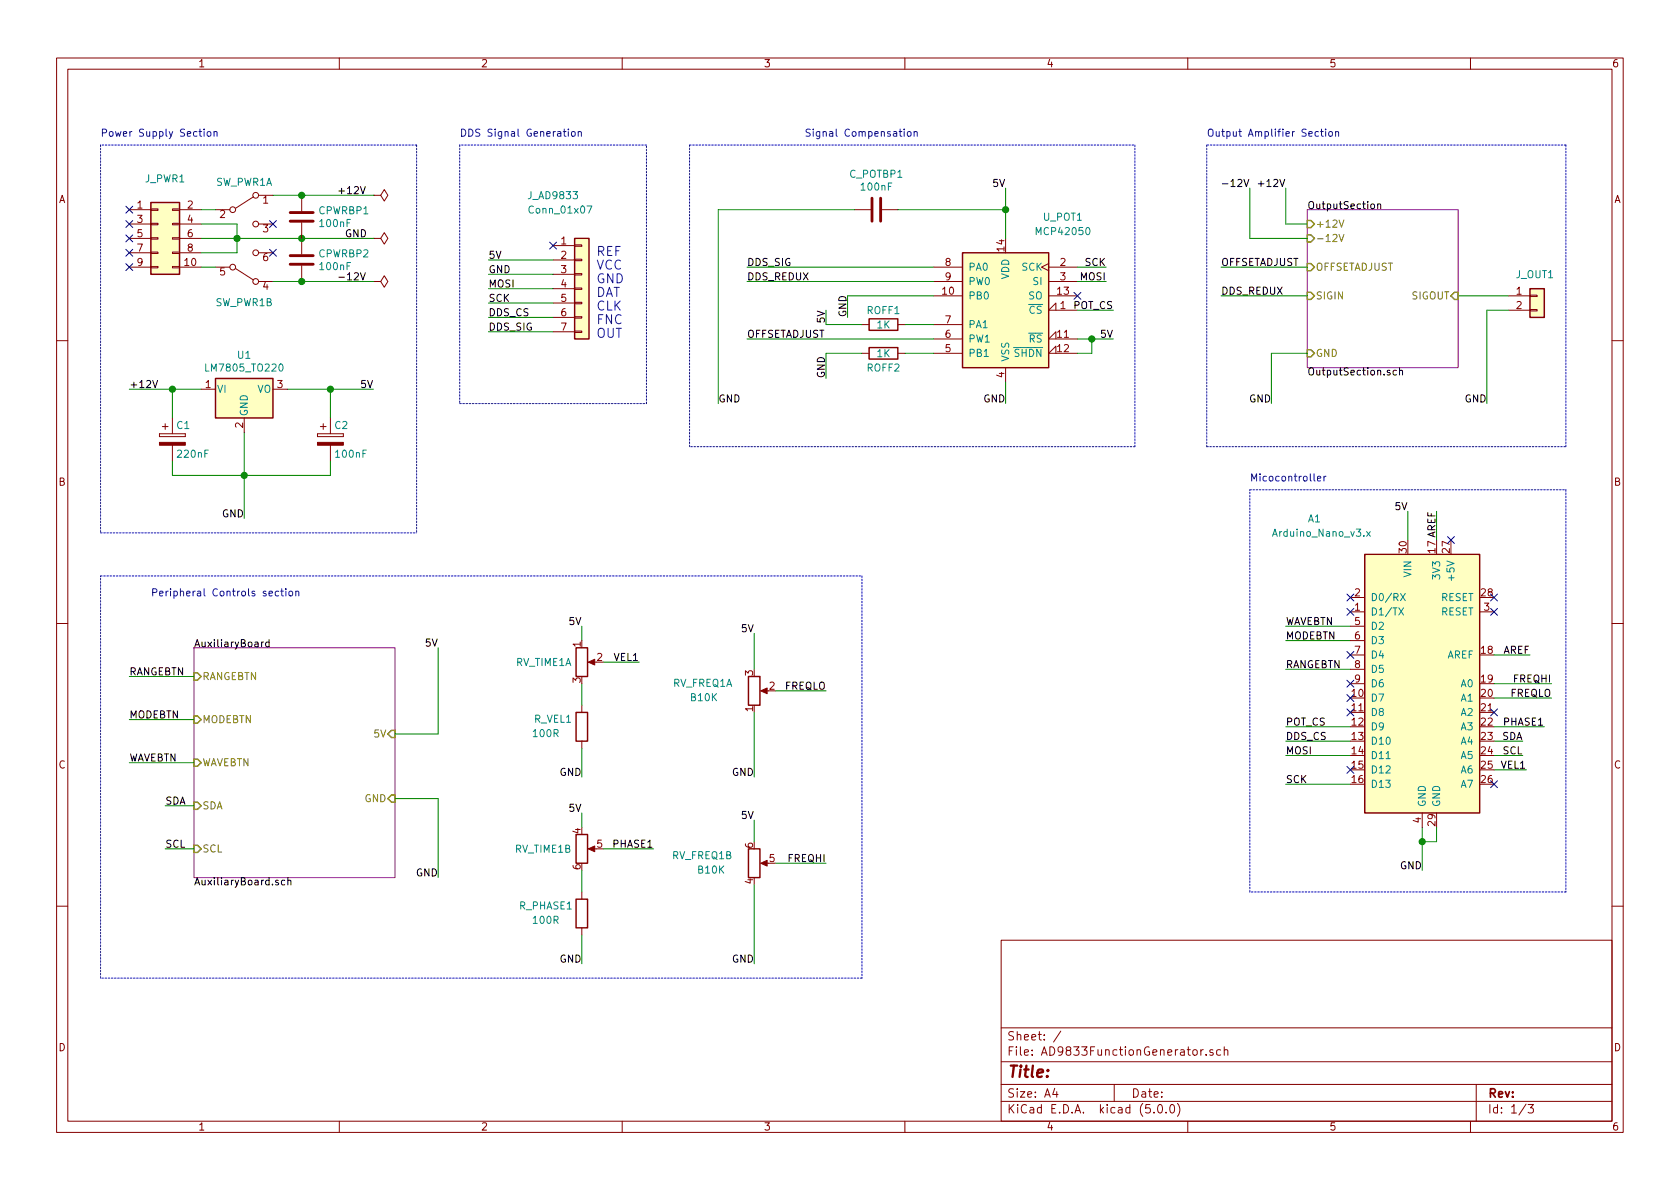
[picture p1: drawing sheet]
EESchema Schematic File Version 4
LIBS:AD9833FunctionGenerator-cache
EELAYER 26 0
EELAYER END
$Descr A4 11693 8268
encoding utf-8
Sheet 1 3
Title ""
Date ""
Rev ""
Comp ""
Comment1 ""
Comment2 ""
Comment3 ""
Comment4 ""
$EndDescr
$Comp
L AD9833FunctionGenerator-rescue:Conn_01x07 J_AD9833
U 1 1
P 4050 2000
F 0 "J_AD9833" H 3850 2650 50  0000 C CNN
F 1 "Conn_01x07" H 3900 2550 50  0000 C CNN
F 2 "Connector_PinSocket_2.54mm:PinSocket_1x07_P2.54mm_Vertical" H 4050 2000 50  0001 C CNN
F 3 "" H 4050 2000 50  0001 C CNN
	1    4050 2000
	1    0    0    -1  
$EndComp
Text Label 2400 1650 0    50   ~ 0
GND
Wire Wire Line
	9800 3750 9800 3550
Text Label 9800 3550 2    50   ~ 0
5V
$Comp
L Device:CP C1
U 1 1
P 1200 3050
F 0 "C1" H 1225 3150 50  0000 L CNN
F 1 "220nF" H 1225 2950 50  0000 L CNN
F 2 "Capacitor_SMD:C_0805_2012Metric_Pad1.15x1.40mm_HandSolder" H 1238 2900 50  0001 C CNN
F 3 "" H 1200 3050 50  0001 C CNN
	1    1200 3050
	1    0    0    -1  
$EndComp
$Comp
L Device:CP C2
U 1 1
P 2300 3050
F 0 "C2" H 2325 3150 50  0000 L CNN
F 1 "100nF" H 2325 2950 50  0000 L CNN
F 2 "Capacitor_SMD:C_0805_2012Metric_Pad1.15x1.40mm_HandSolder" H 2338 2900 50  0001 C CNN
F 3 "" H 2300 3050 50  0001 C CNN
	1    2300 3050
	1    0    0    -1  
$EndComp
Wire Wire Line
	1200 2700 1200 2900
Wire Wire Line
	2000 2700 2300 2700
Wire Wire Line
	2300 2700 2300 2900
Wire Wire Line
	1700 3000 1700 3300
Wire Wire Line
	1200 3200 1200 3300
Wire Wire Line
	1200 3300 1700 3300
Connection ~ 1700 3300
Wire Wire Line
	2300 3300 2300 3200
Text Label 2550 1350 2    50   ~ 0
+12V
Connection ~ 2300 2700
Text Label 2600 2700 2    50   ~ 0
5V
Wire Wire Line
	10400 5250 10600 5250
Wire Wire Line
	10400 5150 10600 5150
Text Label 10600 5250 2    50   ~ 0
SCL
Text Label 10600 5150 2    50   ~ 0
SDA
Wire Wire Line
	9900 5750 9900 5850
Text Label 9900 6050 2    50   ~ 0
GND
Wire Wire Line
	9400 5150 8950 5150
Text Label 8950 5150 0    50   ~ 0
DDS_CS
Wire Wire Line
	9400 5250 8950 5250
Text Label 8950 5250 0    50   ~ 0
MOSI
Wire Wire Line
	9400 5450 8950 5450
Text Label 8950 5450 0    50   ~ 0
SCK
Wire Wire Line
	3850 1800 3400 1800
Wire Wire Line
	3850 1900 3400 1900
Wire Wire Line
	3850 2000 3400 2000
Wire Wire Line
	3850 2100 3400 2100
Wire Wire Line
	3850 2200 3400 2200
Wire Wire Line
	3850 2300 3400 2300
Text Notes 4150 2350 0    63   ~ 0
REF\nVCC\nGND\nDAT\nCLK\nFNC\nOUT
NoConn ~ 3850 1700
Text Label 3400 1800 0    50   ~ 0
5V
Text Label 3400 1900 0    50   ~ 0
GND
Text Label 3400 2000 0    50   ~ 0
MOSI
Text Label 3400 2100 0    50   ~ 0
SCK
Text Label 3400 2200 0    50   ~ 0
DDS_CS
Text Label 3400 2300 0    50   ~ 0
DDS_SIG
Wire Wire Line
	1200 2700 1400 2700
Wire Wire Line
	1700 3300 2300 3300
Wire Wire Line
	2300 2700 2600 2700
$Comp
L Regulator_Linear:LM7805_TO220 U1
U 1 1
P 1700 2700
F 0 "U1" H 1700 2939 50  0000 C CNN
F 1 "LM7805_TO220" H 1700 2850 50  0000 C CNN
F 2 "Package_TO_SOT_THT:TO-220-3_Vertical" H 1700 2925 50  0001 C CIN
F 3 "http://www.fairchildsemi.com/ds/LM/LM7805.pdf" H 1700 2650 50  0001 C CNN
F 4 "926-LM7805CT/NOPB" H -1300 1200 50  0001 C CNN "MouserPartNo"
	1    1700 2700
	1    0    0    -1  
$EndComp
Wire Wire Line
	10400 4850 10800 4850
Wire Wire Line
	10400 4750 10800 4750
Text Label 5250 5700 2    50   ~ 0
5V
Text Label 5250 6700 2    50   ~ 0
GND
Text Label 5750 6000 2    50   ~ 0
FREQHI
Text Label 10800 4750 2    50   ~ 0
FREQHI
Text Label 10800 4850 2    50   ~ 0
FREQLO
Wire Wire Line
	9400 4350 8950 4350
Text Label 8950 4350 0    50   ~ 0
WAVEBTN
Wire Wire Line
	9400 4450 8950 4450
Text Label 8950 4450 0    50   ~ 0
MODEBTN
Text Label 4050 5400 2    50   ~ 0
GND
Text Label 4050 4350 2    50   ~ 0
5V
Wire Wire Line
	4200 4600 4450 4600
Text Label 4450 4600 2    50   ~ 0
VEL1
Wire Wire Line
	10400 5350 10625 5350
Text Label 10625 5350 2    50   ~ 0
VEL1
$Comp
L Device:R R_VEL1
U 1 1
P 4050 5050
F 0 "R_VEL1" H 4250 5000 50  0000 C CNN
F 1 "100R" H 4300 5100 50  0000 C CNN
F 2 "Resistor_SMD:R_0805_2012Metric_Pad1.15x1.40mm_HandSolder" V 3980 5050 50  0001 C CNN
F 3 "~" H 4050 5050 50  0001 C CNN
	1    4050 5050
	-1   0    0    1   
$EndComp
Text Label 2550 1950 2    50   ~ 0
-12V
Text Label 5200 1850 0    50   ~ 0
DDS_SIG
$Comp
L power:PWR_FLAG #FLG0101
U 1 1
P 2600 1350
F 0 "#FLG0101" H 2600 1425 50  0001 C CNN
F 1 "PWR_FLAG" V 2600 1500 50  0001 L CNN
F 2 "" H 2600 1350 50  0001 C CNN
F 3 "~" H 2600 1350 50  0001 C CNN
	1    2600 1350
	0    1    1    0   
$EndComp
$Comp
L power:PWR_FLAG #FLG0102
U 1 1
P 2600 1650
F 0 "#FLG0102" H 2600 1725 50  0001 C CNN
F 1 "PWR_FLAG" V 2600 1800 50  0001 L CNN
F 2 "" H 2600 1650 50  0001 C CNN
F 3 "~" H 2600 1650 50  0001 C CNN
	1    2600 1650
	0    1    1    0   
$EndComp
Wire Wire Line
	1900 1350 2100 1350
$Comp
L power:PWR_FLAG #FLG0103
U 1 1
P 2600 1950
F 0 "#FLG0103" H 2600 2025 50  0001 C CNN
F 1 "PWR_FLAG" V 2600 2100 50  0001 L CNN
F 2 "" H 2600 1950 50  0001 C CNN
F 3 "~" H 2600 1950 50  0001 C CNN
	1    2600 1950
	0    1    1    0   
$EndComp
Wire Wire Line
	1200 2700 900  2700
Connection ~ 1200 2700
Text Label 900  2700 0    50   ~ 0
+12V
$Comp
L Connector_Generic:Conn_01x02 J_OUT1
U 1 1
P 10700 2050
F 0 "J_OUT1" H 10550 2200 50  0000 L CNN
F 1 "Conn_01x02" H 10780 1951 50  0001 L CNN
F 2 "Connector_PinSocket_2.54mm:PinSocket_1x02_P2.54mm_Vertical" H 10700 2050 50  0001 C CNN
F 3 "~" H 10700 2050 50  0001 C CNN
	1    10700 2050
	1    0    0    -1  
$EndComp
Wire Wire Line
	10500 2150 10350 2150
Text Label 10350 2800 2    50   ~ 0
GND
Wire Wire Line
	1650 1650 1650 1550
Wire Wire Line
	1650 1550 1400 1550
Wire Wire Line
	1650 1650 1650 1750
Connection ~ 1650 1650
$Comp
L Connector_Generic:Conn_02x05_Odd_Even J_PWR1
U 1 1
P 1100 1650
F 0 "J_PWR1" H 1150 2067 50  0000 C CNN
F 1 "Conn_02x05_Odd_Even" H 1150 1976 50  0001 C CNN
F 2 "Connector_PinHeader_2.54mm:PinHeader_2x05_P2.54mm_Vertical" H 1100 1650 50  0001 C CNN
F 3 "~" H 1100 1650 50  0001 C CNN
	1    1100 1650
	1    0    0    -1  
$EndComp
Wire Wire Line
	9400 4650 8950 4650
Text Label 8950 4650 0    50   ~ 0
RANGEBTN
Wire Wire Line
	6500 1850 5200 1850
$Comp
L Potentiometer_Digital:MCP42050 U_POT1
U 1 1
P 7000 2150
F 0 "U_POT1" H 6600 2800 50  0000 C CNN
F 1 "MCP42050" H 6600 2700 50  0000 C CNN
F 2 "Package_SO:SOIC-14_3.9x8.7mm_P1.27mm" H 7000 2250 50  0001 C CNN
F 3 "http://ww1.microchip.com/downloads/en/DeviceDoc/11195c.pdf" H 7000 2250 50  0001 C CNN
F 4 "579-MCP42050-I/SL" H 1150 -2950 50  0001 C CNN "MouserPartNo"
	1    7000 2150
	-1   0    0    -1  
$EndComp
Wire Wire Line
	7500 1850 7700 1850
Text Label 7700 1850 2    50   ~ 0
SCK
Wire Wire Line
	7500 1950 7700 1950
Text Label 7700 1950 2    50   ~ 0
MOSI
NoConn ~ 7500 2050
Wire Wire Line
	7500 2150 7750 2150
Text Label 7750 2150 2    50   ~ 0
POT_CS
Wire Wire Line
	9400 5050 8950 5050
Text Label 8950 5050 0    50   ~ 0
POT_CS
Wire Wire Line
	7500 2350 7600 2350
Wire Wire Line
	7500 2450 7600 2450
Wire Wire Line
	7000 1650 7000 1450
Text Label 7000 1300 2    50   ~ 0
5V
Wire Wire Line
	7000 2650 7000 2800
Text Label 7000 2800 2    50   ~ 0
GND
Wire Wire Line
	7600 2450 7600 2350
Connection ~ 7600 2350
Wire Wire Line
	7600 2350 7750 2350
Text Label 7750 2350 2    50   ~ 0
5V
Wire Wire Line
	5200 1950 6500 1950
Wire Wire Line
	10350 2150 10350 2800
Wire Wire Line
	10150 2050 10500 2050
$Comp
L Device:R_POT_Dual_Separate RV_FREQ1
U 2 1
P 5250 6000
F 0 "RV_FREQ1" H 5100 5950 50  0000 R CNN
F 1 "B10K" H 5050 6050 50  0000 R CNN
F 2 "PTH901:PTH901" H 5250 6000 50  0001 C CNN
F 3 "~" H 5250 6000 50  0001 C CNN
F 4 "652-PTH901-030S-103B" H 0   -1050 50  0001 C CNN "MouserPartNo"
	2    5250 6000
	1    0    0    1   
$EndComp
$Comp
L MCU_Module:Arduino_Nano_v3.x A1
U 1 1
P 9900 4750
F 0 "A1" H 9150 5900 50  0000 C CNN
F 1 "Arduino_Nano_v3.x" H 9200 5800 50  0000 C CNN
F 2 "Module:Arduino_Nano" H 10050 3800 50  0001 L CNN
F 3 "http://www.mouser.com/pdfdocs/Gravitech_Arduino_Nano3_0.pdf" H 9900 3750 50  0001 C CNN
	1    9900 4750
	1    0    0    -1  
$EndComp
Wire Wire Line
	10000 3750 10000 3550
Text Label 10000 3550 3    50   ~ 0
AREF
Wire Wire Line
	10400 4550 10650 4550
Text Label 10650 4550 2    50   ~ 0
AREF
Wire Wire Line
	10000 5750 10000 5850
Wire Wire Line
	10000 5850 9900 5850
Connection ~ 9900 5850
Wire Wire Line
	9900 5850 9900 6050
NoConn ~ 9400 4150
NoConn ~ 9400 4250
NoConn ~ 9400 4550
NoConn ~ 9400 4750
NoConn ~ 9400 4850
NoConn ~ 9400 4950
NoConn ~ 9400 5350
NoConn ~ 10400 4950
NoConn ~ 10400 5450
NoConn ~ 10400 4250
NoConn ~ 10400 4150
NoConn ~ 10100 3750
Text Label 5200 1950 0    50   ~ 0
DDS_REDUX
Wire Wire Line
	4050 5200 4050 5400
$Sheet
S 1350 4500 1400 1600
U 5C156641
F0 "AuxiliaryBoard" 50
F1 "AuxiliaryBoard.sch" 50
F2 "5V" I R 2750 5100 50 
F3 "GND" I R 2750 5550 50 
F4 "RANGEBTN" I L 1350 4700 50 
F5 "MODEBTN" I L 1350 5000 50 
F6 "WAVEBTN" I L 1350 5300 50 
F7 "SCL" I L 1350 5900 50 
F8 "SDA" I L 1350 5600 50 
$EndSheet
$Sheet
S 9100 1450 1050 1100
U 5BBD761F
F0 "OutputSection" 50
F1 "OutputSection.sch" 50
F2 "SIGIN" I L 9100 2050 50 
F3 "+12V" I L 9100 1550 50 
F4 "-12V" I L 9100 1650 50 
F5 "SIGOUT" I R 10150 2050 50 
F6 "GND" I L 9100 2450 50 
F7 "OFFSETADJUST" I L 9100 1850 50 
$EndSheet
Text Label 1700 3600 2    50   ~ 0
GND
Wire Wire Line
	1700 3300 1700 3600
Wire Wire Line
	9100 2450 8850 2450
Wire Wire Line
	8850 2450 8850 2800
Text Label 8850 2800 2    50   ~ 0
GND
Wire Wire Line
	9100 1550 8950 1550
Wire Wire Line
	8950 1550 8950 1300
Text Label 8950 1300 2    50   ~ 0
+12V
Wire Wire Line
	9100 1650 8700 1650
Wire Wire Line
	8700 1650 8700 1300
Text Label 8700 1300 2    50   ~ 0
-12V
Wire Notes Line
	3200 1000 3200 2800
Wire Notes Line
	4500 2800 4500 1000
Wire Notes Line
	4500 1000 3200 1000
Wire Notes Line
	10900 3100 10900 1000
Wire Notes Line
	10900 1000 8400 1000
Wire Notes Line
	8400 1000 8400 3100
Wire Notes Line
	8400 3100 10900 3100
Wire Notes Line
	700  1000 700  3700
Wire Notes Line
	2900 1000 700  1000
Text Notes 3200 950  0    50   ~ 0
DDS Signal Generation
Text Notes 8400 950  0    50   ~ 0
Output Amplifier Section
Text Notes 700  950  0    50   ~ 0
Power Supply Section
Wire Notes Line
	8700 3400 10900 3400
Wire Notes Line
	10900 3400 10900 6200
Wire Notes Line
	10900 6200 8700 6200
Wire Notes Line
	8700 6200 8700 3400
Wire Wire Line
	4050 4750 4050 4900
Wire Wire Line
	4050 4350 4050 4450
Text Notes 1050 4150 0    50   ~ 0
Peripheral Controls section
Wire Wire Line
	1350 5300 900  5300
Text Label 900  5300 0    50   ~ 0
WAVEBTN
Wire Wire Line
	1350 5000 900  5000
Text Label 900  5000 0    50   ~ 0
MODEBTN
Wire Wire Line
	1350 4700 900  4700
Text Label 900  4700 0    50   ~ 0
RANGEBTN
Wire Wire Line
	1350 5600 1150 5600
Text Label 1150 5600 0    50   ~ 0
SDA
Wire Wire Line
	1350 5900 1150 5900
Text Label 1150 5900 0    50   ~ 0
SCL
Text Label 3050 6100 2    50   ~ 0
GND
Wire Wire Line
	3050 5550 3050 6100
Wire Wire Line
	2750 5550 3050 5550
Wire Wire Line
	2750 5100 3050 5100
Wire Wire Line
	3050 5100 3050 4500
Text Label 3050 4500 2    50   ~ 0
5V
Wire Wire Line
	8500 2050 9100 2050
Text Label 8500 2050 0    50   ~ 0
DDS_REDUX
Wire Notes Line
	3200 2800 4500 2800
Wire Notes Line
	4800 1000 7900 1000
Wire Notes Line
	7900 1000 7900 3100
Wire Notes Line
	7900 3100 4800 3100
Wire Notes Line
	4800 3100 4800 1000
Text Notes 5600 950  0    50   ~ 0
Signal Compensation
Text Notes 8700 3350 0    50   ~ 0
Micocontroller
$Comp
L Device:C C_POTBP1
U 1 1
P 6100 1450
F 0 "C_POTBP1" V 5851 1450 50  0000 C CNN
F 1 "100nF" V 5940 1450 50  0000 C CNN
F 2 "Capacitor_SMD:C_0805_2012Metric_Pad1.15x1.40mm_HandSolder" H 6138 1300 50  0001 C CNN
F 3 "~" H 6100 1450 50  0001 C CNN
	1    6100 1450
	0    1    1    0   
$EndComp
Wire Wire Line
	6250 1450 7000 1450
Connection ~ 7000 1450
Wire Wire Line
	7000 1450 7000 1300
Wire Wire Line
	5950 1450 5000 1450
Text Label 5000 2800 0    50   ~ 0
GND
Wire Wire Line
	6500 2450 6300 2450
Wire Wire Line
	6500 2350 5200 2350
$Comp
L Device:R ROFF1
U 1 1
P 6150 2250
F 0 "ROFF1" V 6050 2250 50  0000 C CNN
F 1 "1K" V 6150 2250 50  0000 C CNN
F 2 "Resistor_SMD:R_0805_2012Metric_Pad1.15x1.40mm_HandSolder" V 6080 2250 50  0001 C CNN
F 3 "~" H 6150 2250 50  0001 C CNN
	1    6150 2250
	0    1    1    0   
$EndComp
Wire Wire Line
	6300 2250 6500 2250
$Comp
L Device:R ROFF2
U 1 1
P 6150 2450
F 0 "ROFF2" V 6250 2450 50  0000 C CNN
F 1 "1K" V 6150 2450 50  0000 C CNN
F 2 "Resistor_SMD:R_0805_2012Metric_Pad1.15x1.40mm_HandSolder" V 6080 2450 50  0001 C CNN
F 3 "~" H 6150 2450 50  0001 C CNN
	1    6150 2450
	0    1    1    0   
$EndComp
Wire Wire Line
	6000 2250 5750 2250
Wire Wire Line
	5750 2250 5750 2150
Text Label 5750 2150 3    50   ~ 0
5V
Wire Wire Line
	6000 2450 5750 2450
Wire Wire Line
	5750 2450 5750 2625
Text Label 5750 2625 1    50   ~ 0
GND
Text Label 5200 2350 0    50   ~ 0
OFFSETADJUST
Wire Wire Line
	9100 1850 8500 1850
Text Label 8500 1850 0    50   ~ 0
OFFSETADJUST
Wire Wire Line
	5000 1450 5000 2800
Text Label 5900 2200 1    50   ~ 0
GND
Wire Wire Line
	5900 2050 5900 2200
Wire Wire Line
	5900 2050 6500 2050
$Comp
L Switch:SW_DPDT_x2 SW_PWR1
U 1 1
P 1700 1450
F 0 "SW_PWR1" H 1700 1643 50  0000 C CNN
F 1 "SW_DPDT_x2" H 1700 1644 50  0001 C CNN
F 2 "ALPS_SPUN191600:ALPS_SPUN191600" H 1700 1450 50  0001 C CNN
F 3 "" H 1700 1450 50  0001 C CNN
	1    1700 1450
	1    0    0    -1  
$EndComp
$Comp
L Switch:SW_DPDT_x2 SW_PWR1
U 2 1
P 1700 1850
F 0 "SW_PWR1" H 1700 2100 50  0000 C CNN
F 1 "SW_DPDT_x2" H 1700 2200 50  0001 C CNN
F 2 "ALPS_SPUN191600:ALPS_SPUN191600" H 1700 1850 50  0001 C CNN
F 3 "" H 1700 1850 50  0001 C CNN
	2    1700 1850
	1    0    0    1   
$EndComp
NoConn ~ 900  1450
NoConn ~ 900  1850
Wire Wire Line
	1400 1450 1500 1450
Wire Wire Line
	1400 1850 1500 1850
NoConn ~ 1900 1550
NoConn ~ 1900 1750
Wire Wire Line
	1400 1750 1650 1750
Wire Wire Line
	1900 1950 2100 1950
Wire Wire Line
	1650 1650 2100 1650
Wire Wire Line
	1400 1650 1650 1650
$Comp
L Device:R_POT_Dual_Separate RV_TIME1
U 1 1
P 4050 4600
F 0 "RV_TIME1" H 3980 4600 50  0000 R CNN
F 1 "R_POT_Dual_Separate" H 3980 4555 50  0001 R CNN
F 2 "PTH901:PTH901" H 4050 4600 50  0001 C CNN
F 3 "~" H 4050 4600 50  0001 C CNN
	1    4050 4600
	1    0    0    -1  
$EndComp
$Comp
L Device:R_POT_Dual_Separate RV_TIME1
U 2 1
P 4050 5900
F 0 "RV_TIME1" H 3980 5900 50  0000 R CNN
F 1 "R_POT_Dual_Separate" H 3980 5855 50  0001 R CNN
F 2 "PTH901:PTH901" H 4050 5900 50  0001 C CNN
F 3 "~" H 4050 5900 50  0001 C CNN
	2    4050 5900
	1    0    0    -1  
$EndComp
Text Label 4050 6700 2    50   ~ 0
GND
Text Label 4050 5650 2    50   ~ 0
5V
Wire Wire Line
	4200 5900 4550 5900
Text Label 4550 5900 2    50   ~ 0
PHASE1
$Comp
L Device:R R_PHASE1
U 1 1
P 4050 6350
F 0 "R_PHASE1" H 4300 6300 50  0000 C CNN
F 1 "100R" H 4300 6400 50  0000 C CNN
F 2 "Resistor_SMD:R_0805_2012Metric_Pad1.15x1.40mm_HandSolder" V 3980 6350 50  0001 C CNN
F 3 "~" H 4050 6350 50  0001 C CNN
	1    4050 6350
	-1   0    0    1   
$EndComp
Wire Wire Line
	4050 6500 4050 6700
Wire Wire Line
	4050 6050 4050 6200
Wire Wire Line
	4050 5650 4050 5750
Wire Wire Line
	10400 5050 10750 5050
Text Label 10750 5050 2    50   ~ 0
PHASE1
Text Label 5250 4400 2    50   ~ 0
5V
Text Label 5250 5400 2    50   ~ 0
GND
Text Label 5750 4800 2    50   ~ 0
FREQLO
$Comp
L Device:R_POT_Dual_Separate RV_FREQ1
U 1 1
P 5250 4800
F 0 "RV_FREQ1" H 5100 4750 50  0000 R CNN
F 1 "B10K" H 5000 4850 50  0000 R CNN
F 2 "PTH901:PTH901" H 5250 4800 50  0001 C CNN
F 3 "~" H 5250 4800 50  0001 C CNN
F 4 "652-PTH901-030S-103B" H 1500 -2250 50  0001 C CNN "MouserPartNo"
	1    5250 4800
	1    0    0    1   
$EndComp
Wire Wire Line
	5250 4400 5250 4650
Wire Wire Line
	5750 4800 5400 4800
Wire Wire Line
	5250 4950 5250 5400
Wire Wire Line
	5250 5700 5250 5850
Wire Wire Line
	5400 6000 5750 6000
Wire Wire Line
	5250 6150 5250 6700
Wire Notes Line
	6000 6800 700  6800
Wire Notes Line
	2900 1000 2900 3700
Wire Notes Line
	700  3700 2900 3700
Wire Notes Line
	700  6800 700  4000
Wire Notes Line
	700  4000 6000 4000
Wire Notes Line
	6000 4000 6000 6800
NoConn ~ 900  1550
NoConn ~ 900  1650
NoConn ~ 900  1750
$Comp
L Device:C CPWRBP2
U 1 1
P 2100 1800
F 0 "CPWRBP2" H 2215 1845 50  0000 L CNN
F 1 "100nF" H 2215 1756 50  0000 L CNN
F 2 "Capacitor_SMD:C_0805_2012Metric_Pad1.15x1.40mm_HandSolder" H 2138 1650 50  0001 C CNN
F 3 "~" H 2100 1800 50  0001 C CNN
	1    2100 1800
	1    0    0    -1  
$EndComp
Connection ~ 2100 1650
Wire Wire Line
	2100 1650 2600 1650
Connection ~ 2100 1950
Wire Wire Line
	2100 1950 2600 1950
$Comp
L Device:C CPWRBP1
U 1 1
P 2100 1500
F 0 "CPWRBP1" H 2215 1545 50  0000 L CNN
F 1 "100nF" H 2215 1456 50  0000 L CNN
F 2 "Capacitor_SMD:C_0805_2012Metric_Pad1.15x1.40mm_HandSolder" H 2138 1350 50  0001 C CNN
F 3 "~" H 2100 1500 50  0001 C CNN
	1    2100 1500
	1    0    0    -1  
$EndComp
Connection ~ 2100 1350
Wire Wire Line
	2100 1350 2600 1350
$EndSCHEMATC
